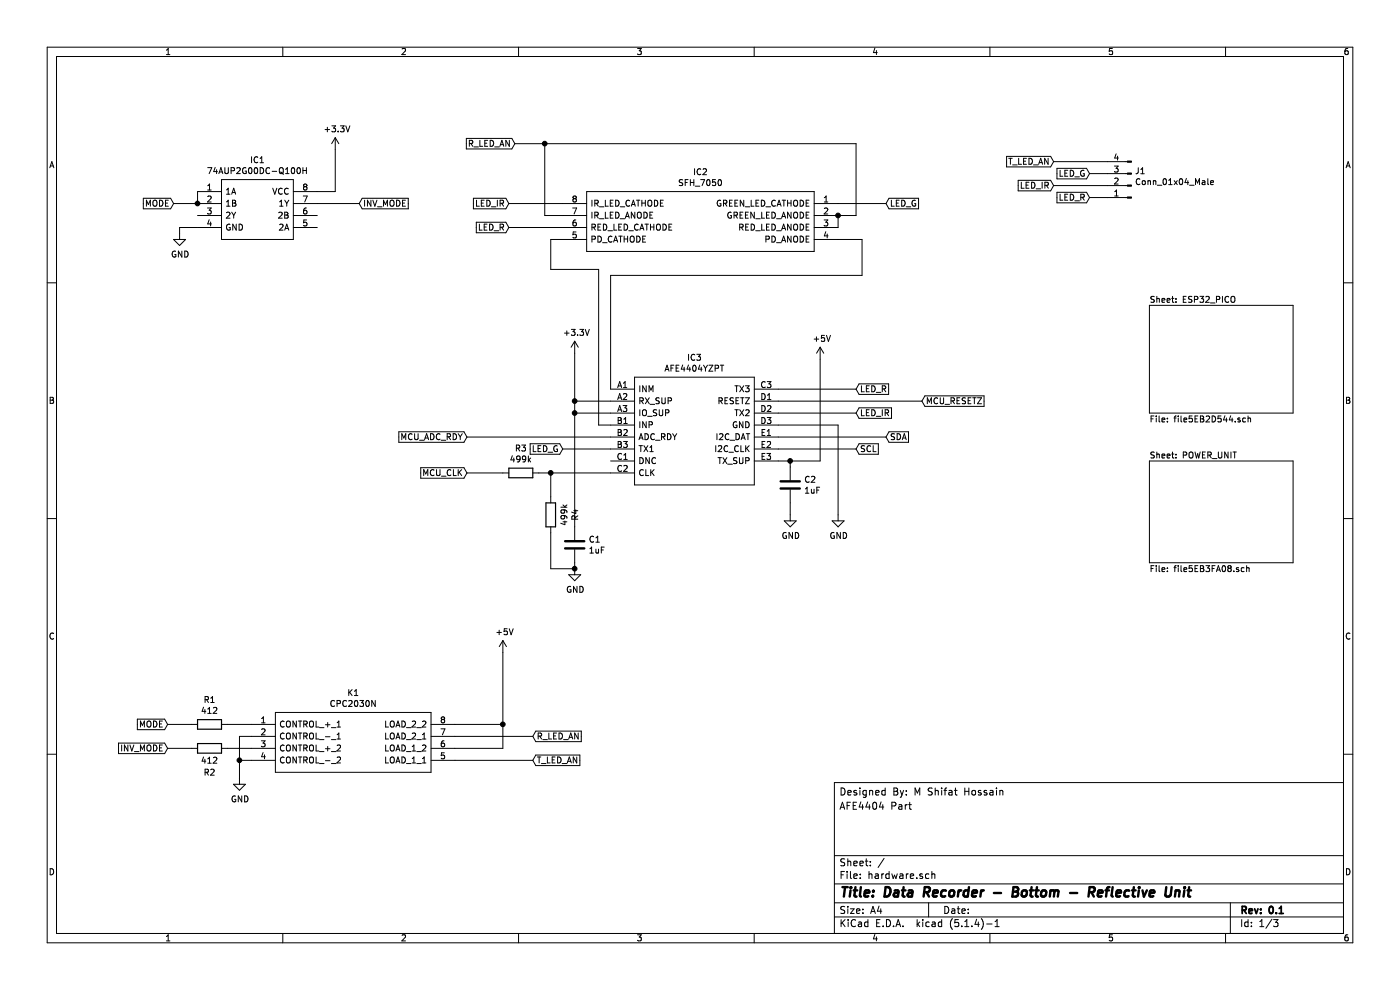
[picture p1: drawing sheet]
EESchema Schematic File Version 4
LIBS:hardware-cache
EELAYER 30 0
EELAYER END
$Descr A4 11693 8268
encoding utf-8
Sheet 1 3
Title "Data Recorder - Bottom - Reflective Unit"
Date ""
Rev "0.1"
Comp ""
Comment1 ""
Comment2 ""
Comment3 "AFE4404 Part"
Comment4 "Designed By: M Shifat Hossain"
$EndDescr
$Comp
L AFE4404YZPT:AFE4404YZPT IC3
U 1 1
P 5100 3250
F 0 "IC3" H 5800 3515 50  0000 C CNN
F 1 "AFE4404YZPT" H 5800 3424 50  0000 C CNN
F 2 "LIB_AFE4404YZPT:BGA15C50P3X5_160X260X50" H 6350 3350 50  0001 L CNN
F 3 "http://www.ti.com/lit/gpn/afe4404" H 6350 3250 50  0001 L CNN
F 4 "Ultra-small, Integrated AFE for Wearable, Optical Heart Rate Monitoring and Bio-Sensing" H 6350 3150 50  0001 L CNN "Description"
F 5 "0.5" H 6350 3050 50  0001 L CNN "Height"
F 6 "Texas Instruments" H 6350 2950 50  0001 L CNN "Manufacturer_Name"
F 7 "AFE4404YZPT" H 6350 2850 50  0001 L CNN "Manufacturer_Part_Number"
F 8 "595-AFE4404YZPT" H 6350 2750 50  0001 L CNN "Mouser Part Number"
F 9 "https://www.mouser.co.uk/ProductDetail/Texas-Instruments/AFE4404YZPT?qs=GJ%2F2ZGcr5uN6CYYaQrxmmA%3D%3D" H 6350 2650 50  0001 L CNN "Mouser Price/Stock"
F 10 "1330132P" H 6350 2550 50  0001 L CNN "RS Part Number"
F 11 "http://uk.rs-online.com/web/p/products/1330132P" H 6350 2450 50  0001 L CNN "RS Price/Stock"
	1    5100 3250
	1    0    0    -1  
$EndComp
$Comp
L SFH_7050:SFH_7050 IC2
U 1 1
P 4700 1700
F 0 "IC2" H 5850 1965 50  0000 C CNN
F 1 "SFH_7050" H 5850 1874 50  0000 C CNN
F 2 "LIB_SFH_7050:SFH7050" H 6850 1800 50  0001 L CNN
F 3 "https://componentsearchengine.com/Datasheets/1/SFH 7050.pdf" H 6850 1700 50  0001 L CNN
F 4 "Osram LED,CoB - BioMon Osram LED,CoB - BioMon" H 6850 1600 50  0001 L CNN "Description"
F 5 "" H 6850 1500 50  0001 L CNN "Height"
F 6 "OSRAM" H 6850 1400 50  0001 L CNN "Manufacturer_Name"
F 7 "SFH 7050" H 6850 1300 50  0001 L CNN "Manufacturer_Part_Number"
F 8 "720-SFH7050" H 6850 1200 50  0001 L CNN "Mouser Part Number"
F 9 "https://www.mouser.co.uk/ProductDetail/OSRAM-Opto-Semiconductors/SFH-7050?qs=beZBGHSk9c35Nini1YeCrg%3D%3D" H 6850 1100 50  0001 L CNN "Mouser Price/Stock"
F 10 "8353096P" H 6850 1000 50  0001 L CNN "RS Part Number"
F 11 "http://uk.rs-online.com/web/p/products/8353096P" H 6850 900 50  0001 L CNN "RS Price/Stock"
	1    4700 1700
	1    0    0    -1  
$EndComp
$Comp
L CPC2030N:CPC2030N K1
U 1 1
P 2100 6050
F 0 "K1" H 2950 6315 50  0000 C CNN
F 1 "CPC2030N" H 2950 6224 50  0000 C CNN
F 2 "LIB_CPC2030N:SOP254P610X218-8N" H 3650 6150 50  0001 L CNN
F 3 "https://componentsearchengine.com/Datasheets/1/CPC2030N.pdf" H 3650 6050 50  0001 L CNN
F 4 "MOSFET Output Optocouplers Dual SP Open Relay 8-Pin SOIC OptoMOS" H 3650 5950 50  0001 L CNN "Description"
F 5 "2.184" H 3650 5850 50  0001 L CNN "Height"
F 6 "IXYS SEMICONDUCTOR" H 3650 5750 50  0001 L CNN "Manufacturer_Name"
F 7 "CPC2030N" H 3650 5650 50  0001 L CNN "Manufacturer_Part_Number"
F 8 "849-CPC2030N" H 3650 5550 50  0001 L CNN "Mouser Part Number"
F 9 "https://www.mouser.co.uk/ProductDetail/IXYS-Integrated-Circuits/CPC2030N?qs=MxzUEhdSHRaHve46MRK9Ew%3D%3D" H 3650 5450 50  0001 L CNN "Mouser Price/Stock"
F 10 "" H 3650 5350 50  0001 L CNN "RS Part Number"
F 11 "" H 3650 5250 50  0001 L CNN "RS Price/Stock"
	1    2100 6050
	1    0    0    -1  
$EndComp
$Comp
L Connector:Conn_01x04_Male J1
U 1 1
P 9450 1550
F 0 "J1" H 9422 1432 50  0000 R CNN
F 1 "Conn_01x04_Male" H 9422 1523 50  0000 R CNN
F 2 "Connector_PinHeader_2.54mm:PinHeader_1x04_P2.54mm_Vertical" H 9450 1550 50  0001 C CNN
F 3 "~" H 9450 1550 50  0001 C CNN
	1    9450 1550
	-1   0    0    1   
$EndComp
$Sheet
S 9600 2550 1200 900 
U 5EB2D545
F0 "ESP32_PICO" 50
F1 "file5EB2D544.sch" 50
$EndSheet
$Sheet
S 9600 3850 1200 850 
U 5EB3FA09
F0 "POWER_UNIT" 50
F1 "file5EB3FA08.sch" 50
$EndSheet
Text GLabel 1450 1700 0    50   Input ~ 0
MODE
$Comp
L power:GND #PWR01
U 1 1
P 1500 1950
F 0 "#PWR01" H 1500 1700 50  0001 C CNN
F 1 "GND" H 1505 1777 50  0000 C CNN
F 2 "" H 1500 1950 50  0001 C CNN
F 3 "" H 1500 1950 50  0001 C CNN
	1    1500 1950
	1    0    0    -1  
$EndComp
$Comp
L power:+3.3V #PWR03
U 1 1
P 2800 1250
F 0 "#PWR03" H 2800 1100 50  0001 C CNN
F 1 "+3.3V" H 2815 1423 50  0000 C CNN
F 2 "" H 2800 1250 50  0001 C CNN
F 3 "" H 2800 1250 50  0001 C CNN
	1    2800 1250
	1    0    0    -1  
$EndComp
Text GLabel 3000 1700 2    50   Input ~ 0
INV_MODE
$Comp
L 74AUP2G00DC-Q100H:74AUP2G00DC-Q100H IC1
U 1 1
P 1650 1600
F 0 "IC1" H 2150 1865 50  0000 C CNN
F 1 "74AUP2G00DC-Q100H" H 2150 1774 50  0000 C CNN
F 2 "LIB_74AUP2G00DC-Q100H:SOP50P310X100-8N" H 2500 1700 50  0001 L CNN
F 3 "https://assets.nexperia.com/documents/data-sheet/74AUP2G00_Q100.pdf" H 2500 1600 50  0001 L CNN
F 4 "74AUP2G00-Q100 - Low-power dual 2-input NAND gate@en-us" H 2500 1500 50  0001 L CNN "Description"
F 5 "1" H 2500 1400 50  0001 L CNN "Height"
F 6 "Nexperia" H 2500 1300 50  0001 L CNN "Manufacturer_Name"
F 7 "74AUP2G00DC-Q100H" H 2500 1200 50  0001 L CNN "Manufacturer_Part_Number"
F 8 "771-74AUP2G00DCQ100H" H 2500 1100 50  0001 L CNN "Mouser Part Number"
F 9 "https://www.mouser.co.uk/ProductDetail/Nexperia/74AUP2G00DC-Q100H?qs=%252B6g0mu59x7ID5tie8wVb0g%3D%3D" H 2500 1000 50  0001 L CNN "Mouser Price/Stock"
F 10 "" H 2500 900 50  0001 L CNN "RS Part Number"
F 11 "" H 2500 800 50  0001 L CNN "RS Price/Stock"
	1    1650 1600
	1    0    0    -1  
$EndComp
Wire Wire Line
	1650 1900 1500 1900
Wire Wire Line
	1500 1900 1500 1950
Wire Wire Line
	2650 1600 2800 1600
Wire Wire Line
	2800 1600 2800 1250
Wire Wire Line
	2650 1700 3000 1700
Wire Wire Line
	1450 1700 1650 1700
Wire Wire Line
	1650 1600 1650 1700
Connection ~ 1650 1700
Text GLabel 1400 6050 0    50   Input ~ 0
MODE
Text GLabel 1400 6250 0    50   Input ~ 0
INV_MODE
$Comp
L Device:R R1
U 1 1
P 1750 6050
F 0 "R1" V 1543 6050 50  0000 C CNN
F 1 "412" V 1634 6050 50  0000 C CNN
F 2 "Resistor_SMD:R_0402_1005Metric" V 1680 6050 50  0001 C CNN
F 3 "~" H 1750 6050 50  0001 C CNN
	1    1750 6050
	0    1    1    0   
$EndComp
$Comp
L Device:R R2
U 1 1
P 1750 6250
F 0 "R2" V 1950 6250 50  0000 C CNN
F 1 "412" V 1850 6250 50  0000 C CNN
F 2 "Resistor_SMD:R_0402_1005Metric" V 1680 6250 50  0001 C CNN
F 3 "~" H 1750 6250 50  0001 C CNN
	1    1750 6250
	0    1    1    0   
$EndComp
Wire Wire Line
	1400 6050 1600 6050
Wire Wire Line
	1900 6050 2100 6050
Wire Wire Line
	2100 6250 1900 6250
Wire Wire Line
	1600 6250 1400 6250
Wire Wire Line
	2100 6150 2000 6150
Wire Wire Line
	2000 6150 2000 6350
Wire Wire Line
	2000 6350 2100 6350
$Comp
L power:GND #PWR02
U 1 1
P 2000 6500
F 0 "#PWR02" H 2000 6250 50  0001 C CNN
F 1 "GND" H 2005 6327 50  0000 C CNN
F 2 "" H 2000 6500 50  0001 C CNN
F 3 "" H 2000 6500 50  0001 C CNN
	1    2000 6500
	1    0    0    -1  
$EndComp
Wire Wire Line
	2000 6500 2000 6350
Connection ~ 2000 6350
$Comp
L power:+5V #PWR08
U 1 1
P 6850 3000
F 0 "#PWR08" H 6850 2850 50  0001 C CNN
F 1 "+5V" H 6865 3173 50  0000 C CNN
F 2 "" H 6850 3000 50  0001 C CNN
F 3 "" H 6850 3000 50  0001 C CNN
	1    6850 3000
	1    0    0    -1  
$EndComp
Wire Wire Line
	6850 3000 6850 3850
Wire Wire Line
	6850 3850 6600 3850
$Comp
L Device:C C2
U 1 1
P 6600 4050
F 0 "C2" H 6715 4096 50  0000 L CNN
F 1 "1uF" H 6715 4005 50  0000 L CNN
F 2 "Capacitor_SMD:C_0402_1005Metric" H 6638 3900 50  0001 C CNN
F 3 "~" H 6600 4050 50  0001 C CNN
	1    6600 4050
	1    0    0    -1  
$EndComp
Wire Wire Line
	6600 3900 6600 3850
Connection ~ 6600 3850
Wire Wire Line
	6600 3850 6500 3850
$Comp
L power:GND #PWR07
U 1 1
P 6600 4300
F 0 "#PWR07" H 6600 4050 50  0001 C CNN
F 1 "GND" H 6605 4127 50  0000 C CNN
F 2 "" H 6600 4300 50  0001 C CNN
F 3 "" H 6600 4300 50  0001 C CNN
	1    6600 4300
	1    0    0    -1  
$EndComp
Wire Wire Line
	6600 4300 6600 4200
$Comp
L power:+3.3V #PWR05
U 1 1
P 4800 2950
F 0 "#PWR05" H 4800 2800 50  0001 C CNN
F 1 "+3.3V" H 4815 3123 50  0000 C CNN
F 2 "" H 4800 2950 50  0001 C CNN
F 3 "" H 4800 2950 50  0001 C CNN
	1    4800 2950
	1    0    0    -1  
$EndComp
Wire Wire Line
	4800 2950 4800 3350
Wire Wire Line
	4800 3350 5100 3350
Wire Wire Line
	5100 3450 4800 3450
Wire Wire Line
	4800 3450 4800 3350
Connection ~ 4800 3350
$Comp
L Device:C C1
U 1 1
P 4800 4550
F 0 "C1" H 4915 4596 50  0000 L CNN
F 1 "1uF" H 4915 4505 50  0000 L CNN
F 2 "Capacitor_SMD:C_0402_1005Metric" H 4838 4400 50  0001 C CNN
F 3 "~" H 4800 4550 50  0001 C CNN
	1    4800 4550
	1    0    0    -1  
$EndComp
Connection ~ 4800 3450
$Comp
L power:GND #PWR06
U 1 1
P 4800 4750
F 0 "#PWR06" H 4800 4500 50  0001 C CNN
F 1 "GND" H 4805 4577 50  0000 C CNN
F 2 "" H 4800 4750 50  0001 C CNN
F 3 "" H 4800 4750 50  0001 C CNN
	1    4800 4750
	1    0    0    -1  
$EndComp
Wire Wire Line
	5100 3250 5100 2300
Wire Wire Line
	5100 2300 7200 2300
Wire Wire Line
	7200 2300 7200 2000
Wire Wire Line
	7200 2000 7000 2000
Wire Wire Line
	5100 3550 5000 3550
Wire Wire Line
	5000 3550 5000 2250
Wire Wire Line
	5000 2250 4600 2250
Wire Wire Line
	4600 2250 4600 2000
Wire Wire Line
	4600 2000 4700 2000
$Comp
L power:GND #PWR09
U 1 1
P 7000 4300
F 0 "#PWR09" H 7000 4050 50  0001 C CNN
F 1 "GND" H 7005 4127 50  0000 C CNN
F 2 "" H 7000 4300 50  0001 C CNN
F 3 "" H 7000 4300 50  0001 C CNN
	1    7000 4300
	1    0    0    -1  
$EndComp
Wire Wire Line
	7000 4300 7000 3550
Wire Wire Line
	7000 3550 6500 3550
Text GLabel 7400 3650 2    50   Input ~ 0
SDA
Text GLabel 7150 3750 2    50   Input ~ 0
SCL
Wire Wire Line
	7150 3750 6500 3750
Wire Wire Line
	7400 3650 6500 3650
$Comp
L power:+5V #PWR04
U 1 1
P 4200 5450
F 0 "#PWR04" H 4200 5300 50  0001 C CNN
F 1 "+5V" H 4215 5623 50  0000 C CNN
F 2 "" H 4200 5450 50  0001 C CNN
F 3 "" H 4200 5450 50  0001 C CNN
	1    4200 5450
	1    0    0    -1  
$EndComp
Wire Wire Line
	4200 5450 4200 6050
Wire Wire Line
	4200 6050 3800 6050
Wire Wire Line
	3800 6250 4200 6250
Wire Wire Line
	4200 6250 4200 6050
Connection ~ 4200 6050
Text GLabel 4450 6150 2    50   Input ~ 0
R_LED_AN
Text GLabel 4450 6350 2    50   Input ~ 0
T_LED_AN
Wire Wire Line
	4450 6350 3800 6350
Wire Wire Line
	3800 6150 4450 6150
Text GLabel 4300 1200 0    50   Input ~ 0
R_LED_AN
Wire Wire Line
	4300 1200 4550 1200
Wire Wire Line
	4550 1200 4550 1800
Wire Wire Line
	4550 1800 4700 1800
Wire Wire Line
	7000 1800 7000 1900
Wire Wire Line
	7000 1800 7150 1800
Wire Wire Line
	7150 1800 7150 1200
Wire Wire Line
	7150 1200 4550 1200
Connection ~ 7000 1800
Connection ~ 4550 1200
Text GLabel 8800 1350 0    50   Input ~ 0
T_LED_AN
Wire Wire Line
	8800 1350 9250 1350
Text GLabel 4700 3750 0    50   Input ~ 0
LED_G
Text GLabel 7150 3250 2    50   Input ~ 0
LED_R
Text GLabel 7150 3450 2    50   Input ~ 0
LED_IR
Wire Wire Line
	6500 3250 7150 3250
Wire Wire Line
	6500 3450 7150 3450
Text GLabel 4250 1900 0    50   Input ~ 0
LED_R
Wire Wire Line
	4250 1900 4700 1900
Text GLabel 4250 1700 0    50   Input ~ 0
LED_IR
Wire Wire Line
	4250 1700 4700 1700
Text GLabel 7400 1700 2    50   Input ~ 0
LED_G
Wire Wire Line
	7400 1700 7000 1700
Text GLabel 9100 1450 0    50   Input ~ 0
LED_G
Text GLabel 8800 1550 0    50   Input ~ 0
LED_IR
Text GLabel 9100 1650 0    50   Input ~ 0
LED_R
Wire Wire Line
	9100 1650 9250 1650
Wire Wire Line
	9100 1450 9250 1450
Wire Wire Line
	8800 1550 9250 1550
$Comp
L Device:R R3
U 1 1
P 4350 3950
F 0 "R3" V 4143 3950 50  0000 C CNN
F 1 "499k" V 4234 3950 50  0000 C CNN
F 2 "Resistor_SMD:R_0402_1005Metric" V 4280 3950 50  0001 C CNN
F 3 "~" H 4350 3950 50  0001 C CNN
	1    4350 3950
	0    1    1    0   
$EndComp
$Comp
L Device:R R4
U 1 1
P 4600 4300
F 0 "R4" V 4393 4300 50  0000 C CNN
F 1 "499k" V 4484 4300 50  0000 C CNN
F 2 "Resistor_SMD:R_0402_1005Metric" V 4530 4300 50  0001 C CNN
F 3 "~" H 4600 4300 50  0001 C CNN
	1    4600 4300
	-1   0    0    1   
$EndComp
Wire Wire Line
	4500 3950 4600 3950
Wire Wire Line
	4600 4150 4600 3950
Connection ~ 4600 3950
Wire Wire Line
	4600 3950 5100 3950
Wire Wire Line
	4800 4750 4800 4700
Wire Wire Line
	4800 3450 4800 4400
Wire Wire Line
	4600 4450 4600 4750
Wire Wire Line
	4600 4750 4800 4750
Connection ~ 4800 4750
Text GLabel 3900 3950 0    50   Input ~ 0
MCU_CLK
Wire Wire Line
	3900 3950 4200 3950
Text GLabel 3900 3650 0    50   Input ~ 0
MCU_ADC_RDY
Wire Wire Line
	3900 3650 5100 3650
Text GLabel 7700 3350 2    50   Input ~ 0
MCU_RESETZ
Wire Wire Line
	7700 3350 6500 3350
Wire Wire Line
	4700 3750 5100 3750
$EndSCHEMATC
